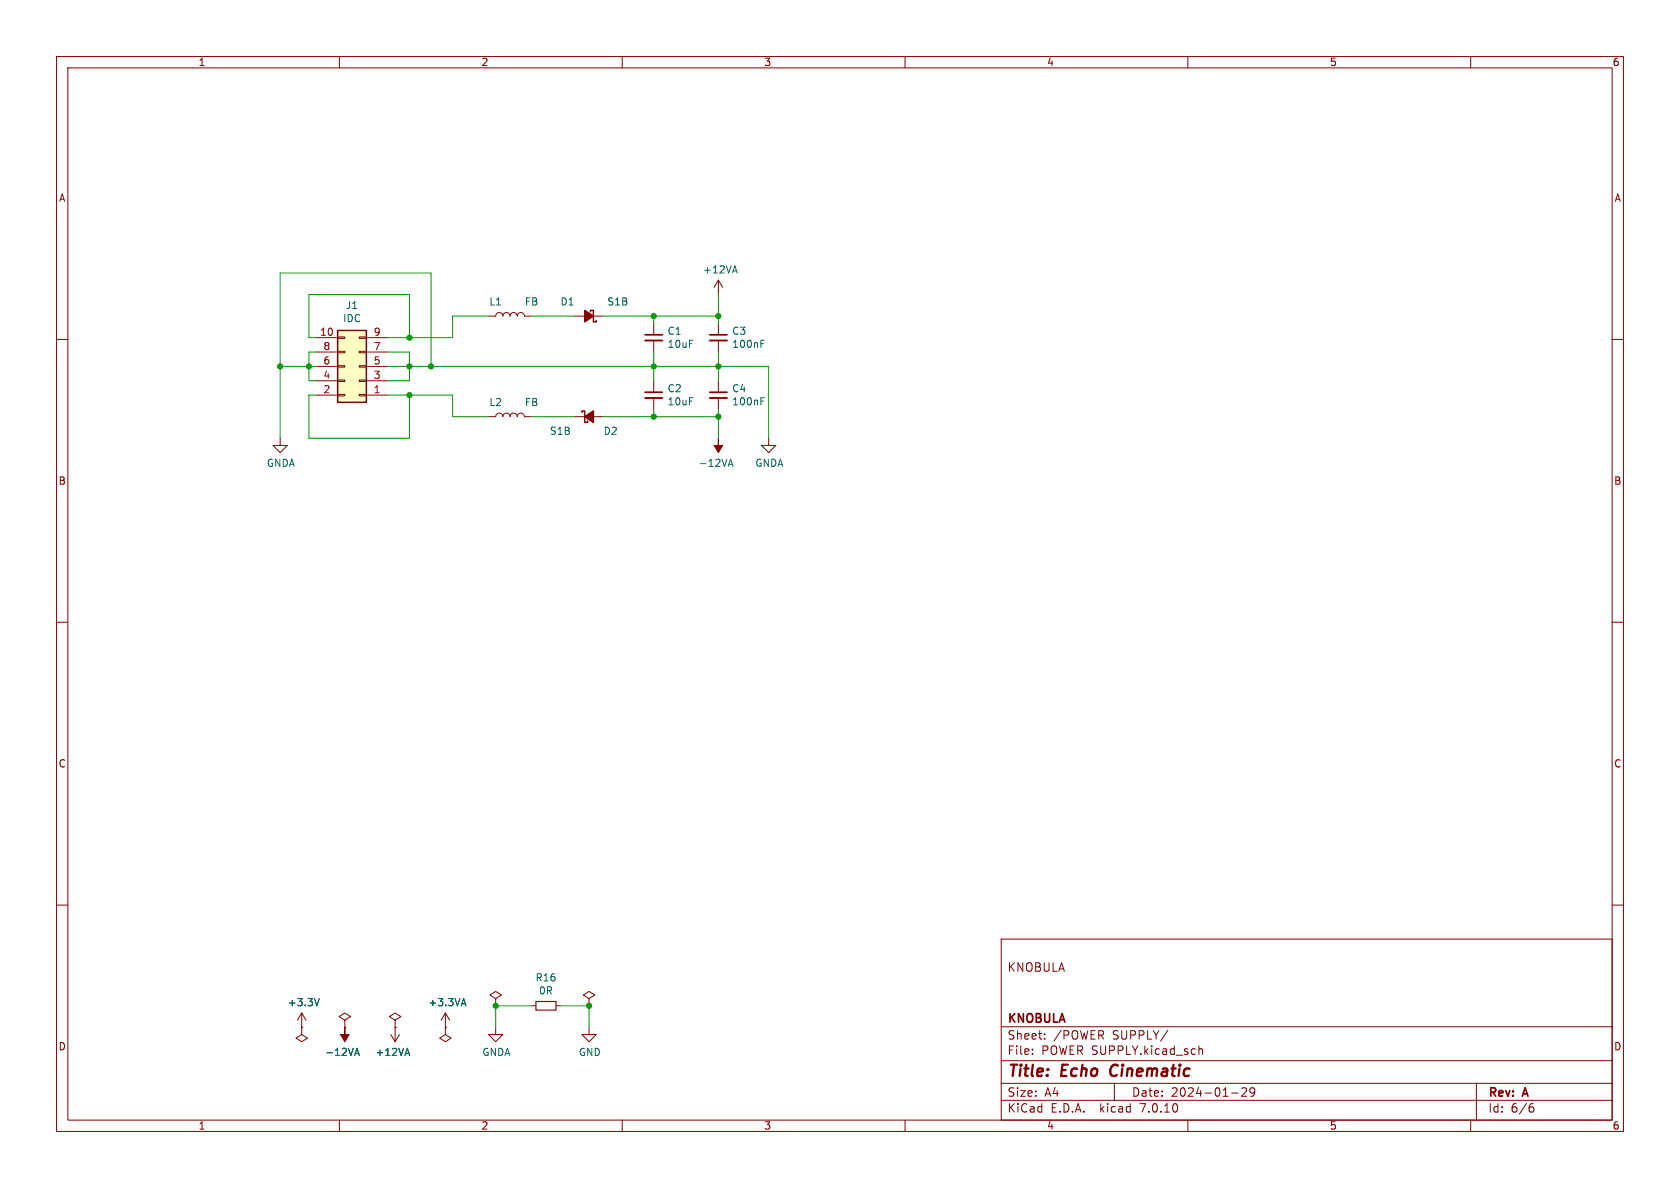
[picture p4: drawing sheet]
<svg xmlns="http://www.w3.org/2000/svg" width="297mm" height="210mm" viewBox="0 0 297 210" stroke-linecap="round" stroke-linejoin="round" font-family="sans-serif">
<g fill="none" stroke="#840000" stroke-width=".18">
<path d="M10 10h277v190h-277zM12 12h273v186h-273zM60 10v2M110 10v2M160 10v2M210 10v2M260 10v2M10 60h2M55.9 59.7h3.8M59.7 59.6h1.3v.2h-1.3zM63.5 59.6h1.3v.2h-1.3zM64.8 59.7h3.8"/>
<path d="M86.4 55.9h1.2a.64 .64 0 0 1 .7-.7 .64 .64 0 0 1 .6 .7 .64 .64 0 0 1 .6-.7 .64 .64 0 0 1 .7 .7 .64 .64 0 0 1 .6-.7 .64 .64 0 0 1 .6 .7 .64 .64 0 0 1 .7-.7 .64 .64 0 0 1 .6 .7h1.3M101.6 55.9h5.1M115.6 57.2v2M127 49.5v2.6M127 57.2v2M127 49.5l-.8 1.3M127 49.5l.8 1.3M285 60h2M49.5 77.5v1.2h1.3l-1.3 1.3-1.2-1.3h1.2M55.9 69.9h3.8M55.9 67.3h3.8M55.9 64.8h3.8"/>
<path d="M55.9 62.2h3.8M59.7 62.1h1.3v.3h-1.3zM59.7 64.6h1.3v.3h-1.3zM59.7 67.2h1.3v.2h-1.3zM59.7 69.7h1.3v.3h-1.3zM63.5 62.1h1.3v.3h-1.3zM63.5 64.6h1.3v.3h-1.3zM63.5 67.2h1.3v.2h-1.3zM63.5 69.7h1.3v.3h-1.3zM64.8 69.9h3.8M64.8 67.3h3.8M64.8 64.8h3.8"/>
<path d="M64.8 62.2h3.8M86.4 73.7h1.2a.64 .64 0 0 1 .7-.7 .64 .64 0 0 1 .6 .7 .64 .64 0 0 1 .6-.7 .64 .64 0 0 1 .7 .7 .64 .64 0 0 1 .6-.7 .64 .64 0 0 1 .6 .7 .64 .64 0 0 1 .7-.7 .64 .64 0 0 1 .6 .7h1.3M101.6 73.7h5.1M115.6 60.2v2M115.6 67.3v2M115.6 70.4v2M127 60.2v2M127 67.3v2M127 70.4v2M135.9 77.5v1.2h1.3l-1.3 1.3-1.3-1.3h1.3M10 110h2M285 110h2"/>
<path d="M10 160h2M285 160h2M53.3 179.1l-.7 1.2M53.3 179.1v2.5M53.3 179.1l.8 1.2M78.7 179.1l-.7 1.2M78.7 179.1v2.5M78.7 179.1l.8 1.2M87.6 176.5l1-.6-1-.6-1 .6 1 .6v1.3M87.6 177.8h.1M94 177.8h.7M98.3 177.8h.8"/>
<path d="M104.1 176.5l1.1-.6-1.1-.6-1 .6 1 .6v1.3M104.1 177.8h.1M177 166h108v32h-108zM53.3 181.6v1.3l1.1 .6-1.1 .7-1-.7 1-.6M53.3 181.6h.1M60 198v2M61 180.3l1-.6-1-.6-1.1 .6 1.1 .6v1.3M61 181.6h.1M69.1 182.9l.7 1.3M69.8 180.3l1.1-.6-1.1-.6-1 .6 1 .6v1.3M69.8 181.6h.1M69.8 181.6v2.6"/>
<path d="M70.6 182.9l-.8 1.3M78.7 181.6v1.3l1.1 .6-1.1 .7-1-.7 1-.6M78.7 181.6h.1M87.6 181.6v1.3h1.3l-1.3 1.3-1.2-1.3h1.2M104.1 181.6v1.3h1.3l-1.3 1.3-1.2-1.3h1.2M110 198v2M160 198v2M177 194.5h108M177 191.5h108M177 187.5h108M177 181.5h108M182.5 186.3v.1"/>
<path d="M182.5 185.5v.1M184.7 183.6v.1M184.7 182.8v.1M197 191.5v3M206.5 182.1l-1.3 2M210 198v2M212 184.9v1.5M212 185.5l.2-.1 .3 .1 .1 .9M217.7 193.2h1.2M219.5 192.4l.6-.1 .2 .1 .1 .3-.9 1.1h.9M221.8 192.9l-.3 .3h-.3l-.2-.3 .1-.5 .4-.1 .2 .1a.99 .99 0 0 1-.3 1.4h-.3M260 198v2"/>
<path d="M261 191.5v6.5M270.6 195.7h.3l.3 .3-.1 .5-.5 .1M271 195.1l-.4 .1"/>
</g>
<path d="M196.6 188.5a1.27 1.27 0 0 0 0 1.6" fill="none" stroke="#840000" stroke-width=".4"/>
<path d="M114 60.2h3.1M114 70.4h3.1M125.5 60.2h3M125.5 70.4h3" fill="none" stroke="#840000" stroke-width=".33"/>
<path d="M114 59.2h3.1M125.5 59.2h3M114 69.3h3.1M125.5 69.3h3" fill="none" stroke="#840000" stroke-width=".3"/>
<g fill="none" stroke="#006464" stroke-width=".18">
<path d="M129.6 47.9h.6M129.9 47l.4 1.3M134.5 60.7h.5M134.5 60.1h.6M134.5 70.9h.5M134.5 70.3h.6M128.7 82.4l.5-1.2 .4 1.2M128.9 82.1h.6M56.4 176.5l-.4 1.3M81.7 177.4h.6M82 176.5l.4 1.3M62.7 186.6l.4-1.3 .4 1.3"/>
<path d="M62.8 186.2h.6M71.7 186.2h.6M72 185.3l.4 1.3"/>
</g>
<g fill="#840000" stroke="#840000" stroke-width=".18">
<path d="M127 77.5v1.2h.8l-.8 1.3-.8-1.3h.8z"/>
<path d="M61 181.6v1.3h.7l-.7 1.3-.8-1.3h.8z"/>
</g>
<g fill="#840000" stroke="#840000" stroke-width=".25">
<path d="M103.4 73.7l1.5-1.1v2.1z"/>
<path d="M103.4 54.9l1.5 1-1.5 1z"/>
</g>
<path d="M59.7 58.4h5.1v12.7h-5.1zM104.4 55.1v-.2h.5v2h.5v-.3M102.9 72.9v-.3h.5v2.1h.5v-.3" fill="none" stroke="#840000" stroke-width=".25"/>
<path d="M94.7 177h3.6v1.6h-3.6z" fill="none" stroke="#840000" stroke-width=".2"/>
<path d="M59.7 58.4h5.1v12.7h-5.1z" fill="#ffffc2" stroke="#ffffc2" stroke-width=".18"/>
<g fill="none" stroke="#009600" stroke-width=".18">
<path d="M55.9 59.7h-1.3v-7.6h17.8v7.6M86.4 55.9h-6.4v3.8h-11.4M94 55.9h7.6M106.7 55.9h20.3M115.6 55.9v1.3M127 52.1v5.1M49.5 64.8h6.4M55.9 69.9h-1.3v7.6h17.8v-7.6M55.9 62.2h-1.3v5.1h1.3M68.6 69.9h11.4v3.8h6.4M68.6 64.8h67.3v12.7M68.6 62.2h3.8v5.1h-3.8"/>
<path d="M76.2 64.8v-16.5h-26.7v29.2M94 73.7h7.6M106.7 73.7h20.3M115.6 62.2v5.1M115.6 72.4v1.3M127 62.2v5.1M127 72.4v5.1M94 177.8h-6.4v3.8M99.1 177.8h5v3.8"/>
</g>
<g fill="#009600" stroke="#009600" stroke-width=".18">
<circle cx="115.6" cy="55.9" r=".46"/>
<circle cx="127" cy="55.9" r=".46"/>
<circle cx="115.6" cy="64.8" r=".46"/>
<circle cx="72.4" cy="64.8" r=".46"/>
<circle cx="76.2" cy="64.8" r=".46"/>
<circle cx="87.6" cy="177.8" r=".46"/>
<circle cx="115.6" cy="73.7" r=".46"/>
<circle cx="127" cy="64.8" r=".46"/>
<circle cx="127" cy="73.7" r=".46"/>
<circle cx="104.1" cy="177.8" r=".46"/>
<circle cx="72.4" cy="69.9" r=".46"/>
<circle cx="49.5" cy="64.8" r=".46"/>
<circle cx="54.6" cy="64.8" r=".46"/>
<circle cx="72.4" cy="59.7" r=".46"/>
</g>
<g font-size="2.8" fill="#840000">
<text x="178" y="190.9">Title:</text>
<text x="187.7" y="190.9">Echo</text>
<text x="197.1" y="190.9">Cinematic</text>
</g>
<g font-size="2.1" fill="#840000">
<text x="178" y="172">KNOBULA</text>
<text x="178" y="184">Sheet:</text>
<text x="178" y="181.2">KNOBULA</text>
<text x="186.2" y="184">/POWER</text>
<text x="196.7" y="184">SUPPLY/</text>
<text x="178" y="186.7">File:</text>
<text x="184.1" y="186.7">POWER SUPPLY.kicad_sch</text>
<text x="178" y="196.9">KiCad</text>
<text x="178" y="194.1">Size:</text>
<text x="184.7" y="194.1">A4</text>
<text x="185.7" y="196.9">E.D.A.</text>
<text x="194.6" y="196.9">kicad</text>
<text x="200" y="194.1">Date:</text>
<text x="201.8" y="196.9">7.0.10</text>
<text x="207" y="194.1">2024-01-29</text>
<text x="263" y="194.3">Rev:</text>
<text x="263" y="196.9">Id:</text>
<text x="267.1" y="196.9">6/6</text>
<text x="269.4" y="194.3">A</text>
</g>
<g font-size="1.8" fill="#840000">
<text x="35" y="11.9">1</text>
<text x="85" y="11.9">2</text>
<text x="135" y="11.9">3</text>
<text x="185" y="11.9">4</text>
<text x="235" y="11.9">5</text>
<text x="285" y="11.9">6</text>
<text x="10.3" y="35.9">A</text>
<text x="285.3" y="35.9">A</text>
<text x="10.3" y="85.9">B</text>
<text x="285.3" y="85.9">B</text>
<text x="10.3" y="135.9">C</text>
<text x="285.3" y="135.9">C</text>
<text x="10.3" y="185.9">D</text>
<text x="285.3" y="185.9">D</text>
<text x="35" y="199.9">1</text>
<text x="85" y="199.9">2</text>
<text x="135" y="199.9">3</text>
<text x="185" y="199.9">4</text>
<text x="235" y="199.9">5</text>
<text x="285" y="199.9">6</text>
</g>
<g font-size="1.8" fill="#006464">
<text x="124.2" y="48.5">+12VA</text>
<text x="60.6" y="57.2">IDC</text>
<text x="61" y="54.8">J1</text>
<text x="86.4" y="54.2">L1</text>
<text x="92.7" y="54.2">FB</text>
<text x="99" y="54.2">D1</text>
<text x="107.3" y="54.2">S1B</text>
<text x="117.9" y="59.4">C1</text>
<text x="129.3" y="59.4">C3</text>
<text x="117.9" y="61.7">10uF</text>
<text x="129.3" y="61.7">100nF</text>
<text x="86.4" y="72">L2</text>
<text x="92.7" y="72">FB</text>
<text x="117.9" y="69.5">C2</text>
<text x="117.9" y="71.9">10uF</text>
<text x="129.3" y="69.5">C4</text>
<text x="129.3" y="71.9">100nF</text>
<text x="97.1" y="77.1">S1B</text>
<text x="106.6" y="77.1">D2</text>
<text x="47.1" y="82.7">GNDA</text>
<text x="123.4" y="82.7">-12VA</text>
<text x="133.4" y="82.7">GNDA</text>
<text x="94.6" y="173.7">R16</text>
<text x="50.8" y="178.1">+3.3V</text>
<text x="75.6" y="178.1">+3.3VA</text>
<text x="95.2" y="176">0R</text>
<text x="57.4" y="186.9">-12VA</text>
<text x="66.3" y="186.9">+12VA</text>
<text x="85.2" y="186.9">GNDA</text>
<text x="102.2" y="186.9">GND</text>
</g>
<g font-size="1.8" fill="#a90000">
<text x="56.5" y="59.4">10</text>
<text x="66" y="59.4">9</text>
<text x="57.1" y="64.5">6</text>
<text x="57.1" y="62">8</text>
<text x="66" y="64.5">5</text>
<text x="66" y="62">7</text>
<text x="57.1" y="69.6">2</text>
<text x="57.1" y="67.1">4</text>
<text x="66" y="69.6">1</text>
<text x="66" y="67.1">3</text>
</g>
</svg>
